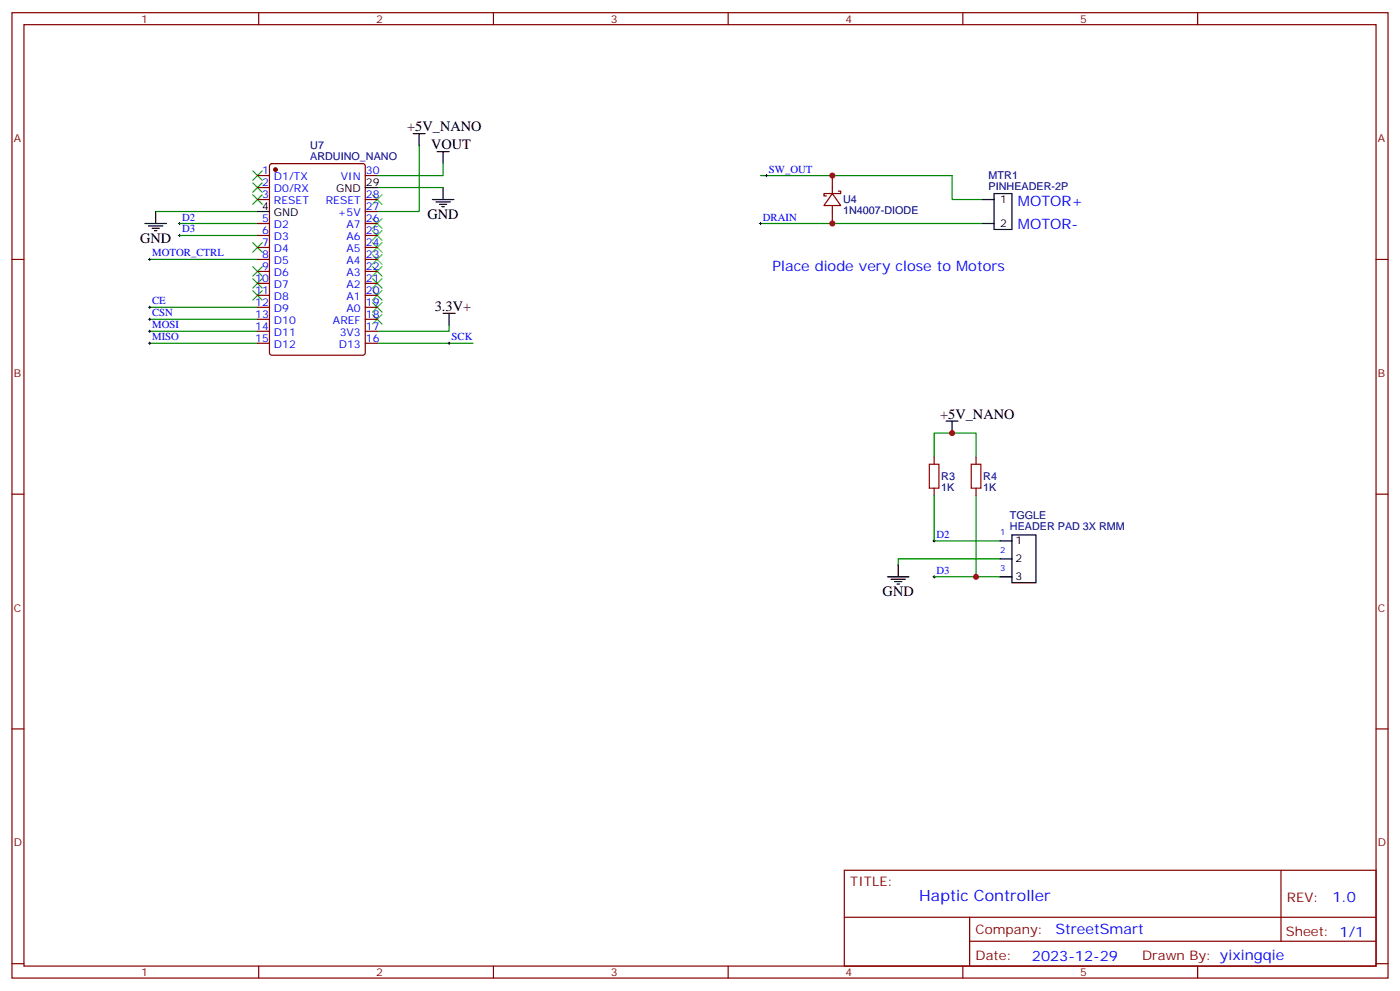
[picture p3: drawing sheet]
<svg xmlns="http://www.w3.org/2000/svg" width="412mm" height="292mm" viewBox="0 0 412 292" stroke-linecap="round" stroke-linejoin="round" font-family="sans-serif">
<g fill="none" stroke="#870000" stroke-width=".35">
<path d="M3.5 3.7h405.4v284.4h-405.4zM7.1 7.3h398.2v277.3h-398.2zM76.2 3.7v3.6M145.3 3.7v3.6M214.5 3.7v3.6M283.6 3.7v3.6M352.8 3.7v3.6M75.8 51.7h3.6M75.8 55.2h3.6M75.8 58.8h3.6M79.6 48.4l.5-.2h26.8l.6 .4 .1 55.3-.5 .7h-27l-.7-.4v-55.3zM107.6 51.7h3.5"/>
<path d="M107.6 58.8h3.5M245.2 57l2.4 3.5h-4.9zM245.2 51.7v5.3M246.9 56.3h.7v.7h-4.9v.7h.7M3.5 76.4h3.6M75.8 76.4h3.6M75.8 65.8h3.6M75.8 69.4h3.6M75.8 72.9h3.6M75.8 79.9h3.6M107.6 76.4h3.5M107.6 65.8h3.5"/>
<path d="M107.6 69.4h3.5M107.6 72.9h3.5M107.6 79.9h3.5M107.6 62.3h3.5M245.2 60.5v5.3M405.3 76.4h3.6M75.8 83.5h3.6M75.8 87h3.6M75.8 90.5h3.6M75.8 94.1h3.6M75.8 97.6h3.6M107.6 83.5h3.5"/>
<path d="M107.6 87h3.5M107.6 90.5h3.5M107.6 94.1h3.5M107.6 97.6h3.5M75.8 101.1h3.6M107.6 101.1h3.5M275.2 134.6v2.1M287.5 134.6v2.1M3.5 145.6h3.6M275.2 143.8v2.1M287.5 143.8v2.1M405.3 145.6h3.6"/>
<path d="M3.5 214.7h3.6M405.3 214.7h3.6M248.7 256.3h156.6v28.3h-156.6zM377.3 256.4v20.8M248.7 270.2h156.5M285.6 277.2h119.6M285.6 270.2v14.1M3.5 283.8h3.6M76.2 284.6v3.5M145.3 284.6v3.5M214.5 284.6v3.5M283.6 284.6v3.5"/>
<path d="M352.8 284.6v3.5M405.3 283.8h3.6"/>
</g>
<g fill="none" stroke="#008700" stroke-width=".35">
<path d="M111.1 55.2h19.4M123.5 42.9v19.4h-12.4M130.5 48.2v3.5h-19.4M224 51.7h56.5v7.1h8.8M44.1 76.4h31.7M45.9 62.3h29.9M52.9 65.8h22.9M52.9 69.4h22.9M224 65.8h65.3M44.1 97.6h31.7M44.1 90.5h31.7M44.1 94.1h31.7"/>
<path d="M132.3 95.8v1.8h-21.2M44.1 101.1h31.7M111.1 101.1h28.2M275.2 134.6v-7h12.3v7M275.2 145.9v13.4h19.4M287.5 145.9v24M275.2 169.9h19.4M294.6 164.6h-30v1.8"/>
</g>
<path d="M273.8 136.7h2.8v7.1h-2.8zM286.1 136.7h2.8v7.1h-2.8z" fill="none" stroke="#a10000" stroke-width=".35"/>
<g fill="none" stroke="#000" stroke-width=".29">
<path d="M225.4 51.7h.7M225.8 51.4v.7M43.7 76.4h.7M44.1 76.1v.7M52.6 65.8h.7M52.6 69.4h.7M52.9 65.5v.7M52.9 69v.7M223.7 65.8h.7M224 65.5v.7M43.7 97.6h.7M43.7 94.1h.7"/>
<path d="M43.7 90.5h.7M44.1 90.2v.7M44.1 93.7v.7M44.1 97.2v.7M43.7 101.1h.7M44.1 100.8v.7M131.9 101.1h.7M132.3 100.8v.7M274.8 159.3h.7M275.2 159v.7M274.8 169.9h.7M275.2 169.5v.8"/>
</g>
<g fill="none" stroke="#000" stroke-width=".35">
<path d="M121.7 39.4h3.5M123.5 39.4v3.5M107.6 55.2h3.5M127.4 58.8h6.3M128.4 59.5h4.2M128.8 44.7h3.5M130.5 44.7v3.5M130.5 55.2v3.6M289.3 58.8h3.5M292.8 57h5.3v10.6h-5.3zM42.7 65.8h6.3M43.7 66.5h4.3"/>
<path d="M44.8 67.2h2.1M45.5 67.9h.7M45.9 62.3v3.5M75.8 62.3h3.6M129.5 60.2h2.1M130.2 60.9h.7M289.3 65.8h3.5M130.5 92.3h3.6M132.3 92.3v3.5M278.7 124h3.5M280.5 124v3.6M294.6 159.3h3.5"/>
<path d="M298.1 157.6h7.1v14.1h-7.1zM261.4 169.9h6.4M262.5 170.6h4.2M263.5 171.3h2.1M264.2 172h.7M264.6 166.4v3.5M294.6 169.9h3.5M294.6 164.6h3.5"/>
</g>
<g fill="none" stroke="#3c3" stroke-width=".35">
<path d="M74.4 57.4l2.9 2.8M74.4 53.8l2.9 2.9M74.4 50.3l2.9 2.8M77.3 57.4l-2.9 2.8M77.3 53.8l-2.9 2.9M77.3 50.3l-2.9 2.8M109.7 57.4l2.8 2.8M112.5 57.4l-2.8 2.8M74.4 78.5l2.9 2.9M74.4 71.5l2.9 2.8M77.3 78.5l-2.9 2.9M77.3 71.5l-2.9 2.8"/>
<path d="M109.7 78.5l2.8 2.9M109.7 75l2.8 2.8M109.7 71.5l2.8 2.8M109.7 67.9l2.8 2.9M109.7 64.4l2.8 2.8M112.5 78.5l-2.8 2.9M112.5 75l-2.8 2.8M112.5 71.5l-2.8 2.8M112.5 67.9l-2.8 2.9M112.5 64.4l-2.8 2.8M74.4 85.6l2.9 2.8M74.4 82.1l2.9 2.8"/>
<path d="M77.3 85.6l-2.9 2.8M77.3 82.1l-2.9 2.8M109.7 89.1l2.8 2.8M109.7 85.6l2.8 2.8M109.7 82.1l2.8 2.8M109.7 92.6l2.8 2.9M112.5 89.1l-2.8 2.8M112.5 85.6l-2.8 2.8M112.5 82.1l-2.8 2.8M112.5 92.6l-2.8 2.9"/>
</g>
<circle cx="81.1" cy="50" r=".53" fill="#870000" stroke="#870000" stroke-width=".35"/>
<g fill="#c00">
<circle cx="287.5" cy="169.9" r=".88"/>
<circle cx="245.2" cy="65.8" r=".88"/>
<circle cx="280.5" cy="127.6" r=".88"/>
<circle cx="245.2" cy="51.7" r=".88"/>
</g>
<text font-size="4.6" fill="#00f" x="270.8" y="265.4">Haptic Controller</text>
<g font-size="4.2">
<text x="119.9" y="38.7">+5V_NANO</text>
<text x="127" y="44">VOUT</text>
<text x="125.9" y="64.4">GND</text>
<text x="41.3" y="71.5">GND</text>
<text x="128.1" y="91.6">3.3V+</text>
<text x="276.9" y="123.3">+5V_NANO</text>
<text x="260" y="175.5">GND</text>
</g>
<g font-size="4.2" fill="#00f">
<text x="299.9" y="60.5">MOTOR+</text>
<text x="299.9" y="67.6">MOTOR-</text>
<text x="227.5" y="79.9">Place diode very close to Motors</text>
<text x="392.5" y="265.6">1.0</text>
<text x="310.9" y="275.2">StreetSmart</text>
<text x="304" y="283">2023-12-29</text>
</g>
<g font-size="3.9" fill="#800">
<text x="250.5" y="260.9">TITLE:</text>
<text x="379.1" y="265.6">REV:</text>
<text x="287.4" y="275.1">Company:</text>
<text x="378.7" y="275.7">Sheet: 1/1</text>
<text x="287.4" y="282.8">Date:</text>
<text x="336.4" y="282.9">Drawn By: yixingqie</text>
</g>
<g font-size="3.2" fill="#800">
<text x="41.6" y="6.7">1</text>
<text x="110.8" y="6.7">2</text>
<text x="179.9" y="6.7">3</text>
<text x="249.1" y="6.7">4</text>
<text x="318.2" y="6.7">5</text>
<text x="4.1" y="41.8">A</text>
<text x="405.9" y="41.8">A</text>
<text x="4.1" y="111">B</text>
<text x="405.9" y="111">B</text>
<text x="4.1" y="180.1">C</text>
<text x="405.9" y="180.1">C</text>
<text x="4.1" y="249.3">D</text>
<text x="405.9" y="249.3">D</text>
<text x="41.6" y="287.5">1</text>
<text x="110.8" y="287.5">2</text>
<text x="179.9" y="287.5">3</text>
<text x="249.1" y="287.5">4</text>
<text x="318.2" y="287.5">5</text>
</g>
<g font-size="3.2" fill="#000080">
<text x="91.4" y="47.1">ARDUINO_NANO</text>
<text x="91.4" y="44">U7</text>
<text x="291.2" y="52.8">MTR1</text>
<text x="248.4" y="59.9">U4</text>
<text x="291.2" y="56">PINHEADER-2P</text>
<text x="248.4" y="63.1">1N4007-DIODE</text>
<text x="277.3" y="141.4">R3</text>
<text x="289.6" y="141.4">R4</text>
<text x="277.3" y="144.6">1K</text>
<text x="289.6" y="144.6">1K</text>
<text x="297.5" y="156">HEADER PAD 3X RMM</text>
<text x="297.5" y="152.8">TGGLE</text>
</g>
<g font-size="3.2" fill="#00f">
<text x="77.2" y="51.4">1</text>
<text x="80.7" y="53.1">D1/TX</text>
<text x="100.4" y="53.1">VIN</text>
<text x="107.8" y="51.4">30</text>
<text x="226.5" y="50.8">SW_OUT</text>
<text x="77.2" y="54.9">2</text>
<text x="77.2" y="58.4">3</text>
<text x="80.7" y="56.7">D0/RX</text>
<text x="107.8" y="58.4">28</text>
<text x="53.6" y="64.9">D2</text>
<text x="77.2" y="65.5">5</text>
<text x="80.7" y="60.2">RESET</text>
<text x="95.9" y="60.2">RESET</text>
<text x="99.5" y="63.7">+5V</text>
<text x="107.8" y="65.5">26</text>
<text x="107.8" y="61.9">27</text>
<text x="224.7" y="64.9">DRAIN</text>
<text x="53.6" y="68.5">D3</text>
<text x="77.2" y="69">6</text>
<text x="80.7" y="67.2">D2</text>
<text x="80.7" y="70.8">D3</text>
<text x="102.1" y="70.8">A6</text>
<text x="102.1" y="67.2">A7</text>
<text x="107.8" y="69">25</text>
<text x="44.8" y="75.5">MOTOR_CTRL</text>
<text x="77.2" y="72.5">7</text>
<text x="77.2" y="76.1">8</text>
<text x="80.7" y="74.3">D4</text>
<text x="80.7" y="77.8">D5</text>
<text x="102.1" y="77.8">A4</text>
<text x="102.1" y="74.3">A5</text>
<text x="107.8" y="76.1">23</text>
<text x="107.8" y="72.5">24</text>
<text x="75.2" y="83.1">10</text>
<text x="77.2" y="79.6">9</text>
<text x="80.7" y="81.4">D6</text>
<text x="102.1" y="81.4">A3</text>
<text x="107.8" y="83.1">21</text>
<text x="107.8" y="79.6">22</text>
<text x="44.8" y="89.6">CE</text>
<text x="75.2" y="86.6">11</text>
<text x="80.7" y="84.9">D7</text>
<text x="80.7" y="88.4">D8</text>
<text x="102.1" y="88.4">A1</text>
<text x="102.1" y="84.9">A2</text>
<text x="107.8" y="86.6">20</text>
<text x="44.8" y="93.2">CSN</text>
<text x="75.2" y="90.2">12</text>
<text x="75.2" y="93.7">13</text>
<text x="80.7" y="91.9">D9</text>
<text x="80.7" y="95.5">D10</text>
<text x="98.1" y="95.5">AREF</text>
<text x="102.1" y="91.9">A0</text>
<text x="107.8" y="93.7">18</text>
<text x="107.8" y="90.2">19</text>
<text x="44.8" y="96.7">MOSI</text>
<text x="44.8" y="100.2">MISO</text>
<text x="75.2" y="97.2">14</text>
<text x="75.2" y="100.8">15</text>
<text x="80.7" y="99">D11</text>
<text x="100.1" y="99">3V3</text>
<text x="107.8" y="100.8">16</text>
<text x="107.8" y="97.2">17</text>
<text x="133" y="100.2">SCK</text>
<text x="80.7" y="102.5">D12</text>
<text x="99.8" y="102.5">D13</text>
<text x="275.9" y="158.4">D2</text>
<text x="275.9" y="169">D3</text>
</g>
<g font-size="3.2">
<text x="99" y="56.7">GND</text>
<text x="107.8" y="54.9">29</text>
<text x="294.6" y="59.8">1</text>
<text x="77.2" y="61.9">4</text>
<text x="80.7" y="63.7">GND</text>
<text x="294.6" y="66.9">2</text>
<text x="299.2" y="160.4">1</text>
<text x="299.2" y="165.7">2</text>
<text x="299.2" y="171">3</text>
</g>
<g font-size="2.5" fill="#00f">
<text x="294.6" y="157.6">1</text>
<text x="294.6" y="162.8">2</text>
<text x="294.6" y="168.1">3</text>
</g>
</svg>
